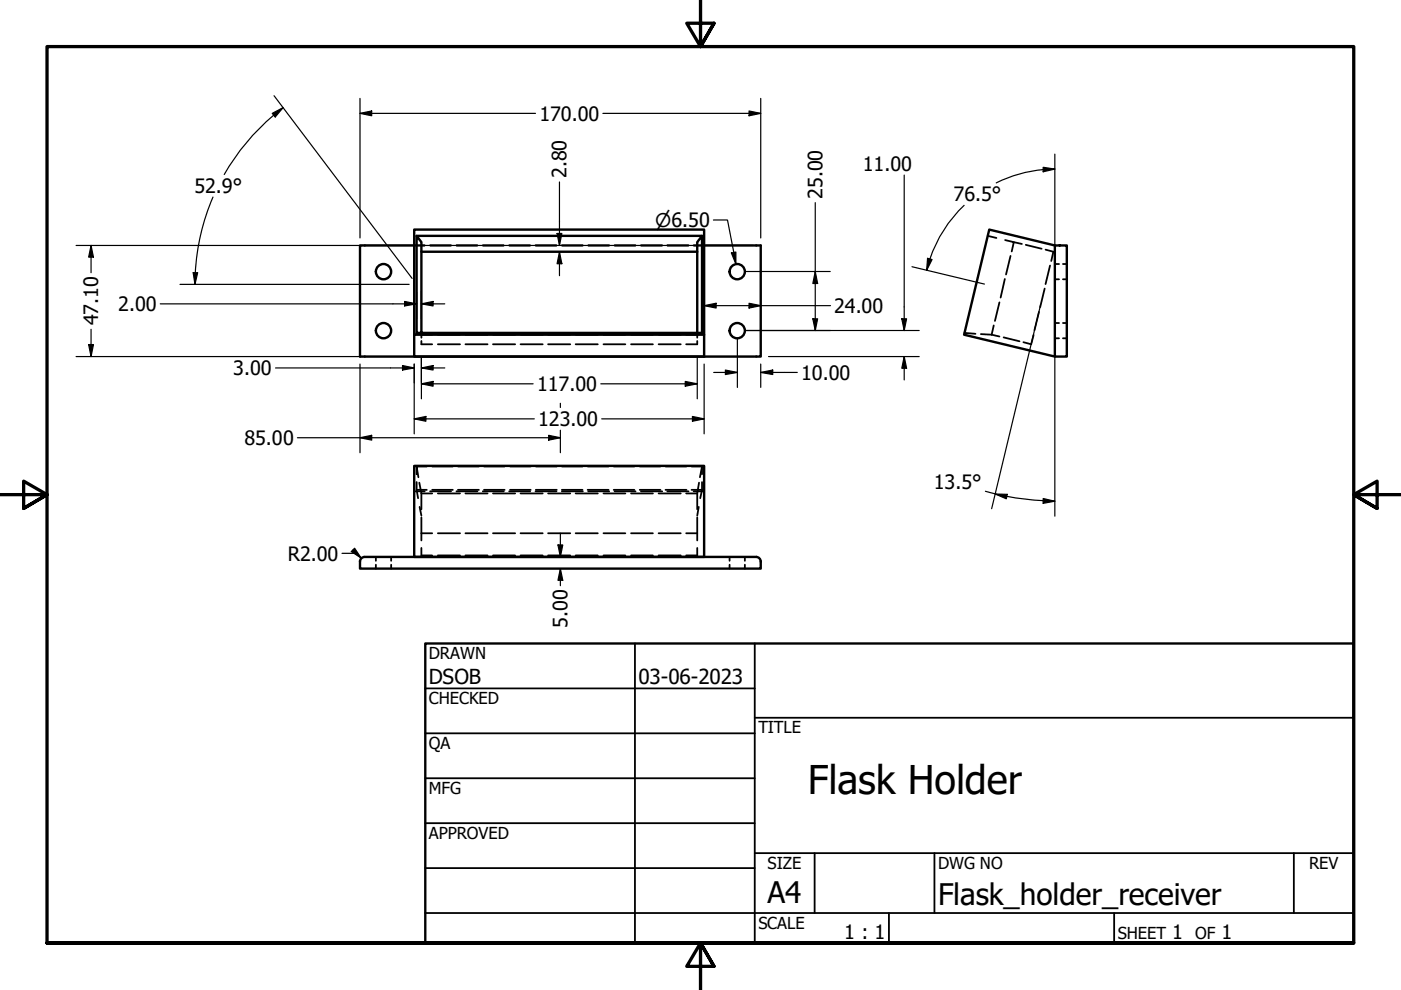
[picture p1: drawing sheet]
<svg xmlns="http://www.w3.org/2000/svg" width="297mm" height="210mm" viewBox="0 0 297 210" stroke-linecap="round" stroke-linejoin="round" font-family="sans-serif">
<!-- layer: Hidden (ANSI) -->
<g fill="none" stroke="#000" stroke-width=".38">
<path d="M87.8 52h2.2M91.2 52h4.4M96.8 52h4.4M102.4 52h4.4M107.9 52h4.5M113.5 52h4.5M119.1 52h4.5M124.7 52h4.5M130.3 52h4.4M135.9 52h4.5M141.5 52h4.5M147.1 52h2.2"/>
<path d="M209.4 50l1.9 .5M213 59.2l-.8 3.9M213.1 50.9l1.8 .4-.4 2M214.2 54.3l-.9 3.9M214.9 51.3l1.8 .4M217.5 51.9l3.4 .8M221.7 52.9l1.6 .5-.4 1.9M222.6 56.3l-.9 3.9M223.6 56h.9M223.6 59.2h.9M225.4 56h.8M225.4 59.2h.8"/>
<path d="M88.3 70.6l.3 .1M89 70.8l.3 .2v-.2M89.3 70.6v.1M89.3 72.3v.7h2.3M91.6 71h-2.3v.6M92.8 71h4.7M92.8 73h4.7M98.7 71h4.7M98.7 73h4.7M104.5 71h4.7M104.5 73h4.7M110.4 71h4.7"/>
<path d="M110.4 73h4.7M116.2 71h4.7M116.2 73h4.7M122 71h4.7M122 73h4.7M128 71h4.6M128 73h4.6M133.8 71h4.6M133.8 73h4.6M139.6 71h4.7M139.6 73h4.7M147.8 70.6v.1"/>
<path d="M147.8 70.8v.8M147.8 72.3v.7h-2.3M148.1 70.8l-.3 .2h-2.3M148.8 70.6l-.3 .1M204.5 70.6l2.3 .2M208 70.8l2.2 .2M210.2 71l1.7 .3M210.7 69l-.5 2M211.9 64.1l-1 3.9M212.8 71.5l3.4 .9M219.1 71l-.5 2-1.6-.4M220.3 66.1l-1 3.9"/>
<path d="M221.5 61.2l-1 3.9M223.6 68.5h.9M223.6 71.7h.9M225.4 68.5h.8M225.4 71.7h.8M88.3 98.9h2.2M91.6 98.9h4.4M97.1 98.9h4.4M102.6 98.9h4.4M108.1 98.9h4.4M113.6 98.9h4.4M119.1 98.9h4.4"/>
<path d="M124.6 98.9h4.4M130.1 98.9h4.4M135.6 98.9h4.4M141.1 98.9h4.4M146.6 98.9h2.2M148.8 98.9v1.7M148.8 98.9l-.4 2.3M79.7 118.1v.8M79.7 119.7v.9M82.9 118.1v.8M82.9 119.7v.9M87.8 104.2h2.2"/>
<path d="M88.3 102.2v1.7l.3 1.7M88.3 100.6v-1.7l.4 2.3M88.3 103.9h2.2M88.9 102.3l.4 2.3M89 107.5l.3 1.8M89.3 104.6v3.4M89.3 109.7v4.9M89.3 116.2v1.6h2.3M89.3 104.6h2.3M89.3 113.1h2.3M91.2 104.2h4.4M91.6 103.9h4.4"/>
<path d="M92.8 104.6h4.7M92.8 113.1h4.7M92.8 117.8h4.7M96.8 104.2h4.4M97.1 103.9h4.4M98.7 104.6h4.7M98.7 113.1h4.7M98.7 117.8h4.7M102.4 104.2h4.4M102.6 103.9h4.4M104.5 104.6h4.7M104.5 113.1h4.7"/>
<path d="M104.5 117.8h4.7M107.9 104.2h4.5M108.1 103.9h4.4M110.4 104.6h4.7M110.4 113.1h4.7M110.4 117.8h4.7M113.5 104.2h4.5M113.6 103.9h4.4M116.2 104.6h4.7M116.2 113.1h4.7M116.2 117.8h4.7M119.1 103.9h4.4"/>
<path d="M119.1 104.2h4.5M122 104.6h4.7M122 113.1h4.7M122 117.8h4.7M124.6 103.9h4.4M124.7 104.2h4.5M128 104.6h4.6M128 113.1h4.6M128 117.8h4.6M130.1 103.9h4.4M130.3 104.2h4.4M133.8 104.6h4.6"/>
<path d="M133.8 113.1h4.6M133.8 117.8h4.6M135.6 103.9h4.4M135.9 104.2h4.5M139.6 104.6h4.7M139.6 113.1h4.7M139.6 117.8h4.7M141.1 103.9h4.4M141.5 104.2h4.5M145.5 104.6h2.3M145.5 113.1h2.3M146.6 103.9h2.2"/>
<path d="M147.1 104.2h2.2M147.8 104.6v3.4M147.8 109.7v4.9M147.8 116.2v1.6h-2.3M148.1 107.5l-.3 1.8M148.2 102.3l-.4 2.3M148.8 102.2v1.7M148.8 103.9l-.3 1.7M154.7 118.1v.8M154.7 119.7v.9M157.9 118.1v.8M157.9 119.7v.9"/>
</g>
<!-- layer: Visible (ANSI) -->
<g fill="none" stroke="#000" stroke-width=".51">
<path d="M87.8 52h-11.5v23.6h85v-23.6h-12M87.8 48.7h61.5v22.3h-61.5zM88.3 50h60.5M89.3 53.4h58.5M223.6 52h2.6v23.6h-2.6zM223.6 52l-13.9-3.3-5.3 22.3 19.2 4.6M87.8 71v4.6h61.5v-4.6M89.3 70.6v-19.3l-1-1.3v20.6h60.5v-20.6l-1 1.3v19.3M87.8 98.8h61.5v19.3h-61.5zM160.3 118.1a.98 .98 0 0 1 1 1v1.5h-85v-1.6a.99 .99 0 0 1 1-.9h83"/>
<circle cx="81.3" cy="57.6" r="1.62"/>
<circle cx="156.3" cy="57.6" r="1.62"/>
<circle cx="81.3" cy="70.1" r="1.62"/>
<circle cx="156.3" cy="70.1" r="1.62"/>
</g>
<!-- layer: Border (ANSI) -->
<path d="M148.5 -.1v10l-2.9-5h5.8l-2.9 5 2.9-5M0 104.9h10l-5-2.9v5.8l5-2.9-5 2.9M297 104.9h-10l5-2.9v5.8l-5-2.9 5 2.9M10 199.9v-190h277v190h-277h277M151.4 204.9l-2.9-5 2.9 5h-5.8l2.9-5v10" fill="none" stroke="#000" stroke-width=".7"/>
<!-- layer: Title (ANSI) -->
<g fill="none" stroke="#000" stroke-width=".38">
<path d="M134.6 136.4v63.5M160 136.4v63.5M90.2 146h69.8M90.2 155.5h69.8M160 152.2h127M90.2 165h69.8M90.2 174.5h69.8M90.2 193.6h196.8M90.2 184.1h69.8M160 180.9h127M172.7 180.9v12.7M188.5 193.6v6.3"/>
<path d="M198.1 180.9v12.7M236.2 193.6v6.3M274.3 180.9v12.7"/>
</g>
<path d="M90.2 136.4h196.8v63.5h-196.8z" fill="none" stroke="#000" stroke-width=".51"/>
<!-- layer: Dimension (ANSI) -->
<g fill="none" stroke="#000" stroke-width=".25">
<path d="M57.7 24l2.3-1.2-1.6 2zM58.1 20.3l29.3 38.7M60 22.8a47.3 47.3 0 0 0-12.5 14.2M76.3 24l2.5-.5v1zM76.3 24h37.2M76.3 20.9v29.6M118.6 38.6v13.4M127.8 24h33.5M158.8 23.5l2.5 .5-2.5 .5zM161.3 20.9v29.6M191.7 37.1v33M221.2 35.5l2.4 .3-2.4 .6z"/>
<path d="M223.6 35.8a28 28 0 0 0-12.4 3M223.6 32.7v29.3M16.1 52h143.6M19.3 52l.5 2.5h-1zM19.3 52v5.8M41 57.8h.9l-.6 2.5zM45.2 41.8a47 47 0 0 0-3.9 18.5M118.1 49.5h1l-.5 2.5zM118.6 53.4l.5 2.5h-1zM118.6 53.4v5.1M151.3 46.6h2.9l1.8 9.4M155.1 53.6l.9-.2v2.6z"/>
<path d="M157.9 57.6h18.1M172.8 57.6l.6 2.5h-1.1zM172.8 43v27.1M193.4 56.6l15.3 3.6M196.7 54.8l.9 .2-1.1 2.3zM204.4 43.5a28 28 0 0 0-7.9 13.8M16.1 75.6h143.6M18.8 73.1h1l-.5 2.5zM19.3 69.8v5.8M34 64.4h54.3M38.2 60.3h48.5M58.4 78h29.4"/>
<path d="M76.3 77.2v18.8M85.3 77.5l2.5 .5-2.5 .5zM85.8 63.9l2.5 .5-2.5 .5zM87.8 77.2v14.8M88.3 61.9v5.7M89.3 78l2.5-.5v1zM89.3 64.4l2.5-.5v1zM89.3 61.9v5.7M89.3 75.8v8.8M89.3 78h5M89.3 64.4h5M147.8 75.8v8.8"/>
<path d="M149.3 64.8l2.5-.5v1zM149.3 77.2v14.8M149.3 64.8h26.8M151.3 79h5M153.8 78.5l2.5 .5-2.5 .4zM156.3 71.7v10.4M157.9 70.1h37M158.8 64.3l2.5 .5-2.5 .5zM161.3 79l2.5-.5v.9zM161.3 77.2v4.9M161.3 79h7.7M162.9 75.6h32"/>
<path d="M172.3 67.6h1.1l-.6 2.5zM191.2 67.6h1l-.5 2.5zM191.7 75.6l.5 2.5h-1zM191.7 75.6v5M220.6 64.7l-10.4 43.2M223.6 65.4v44M63.1 92.8h55.7M76.3 92.8l2.5-.5v1zM87.8 88.8l2.5-.5v1zM87.8 88.8h25.5M89.3 81.4l2.5-.5v1zM89.3 81.4h23.7"/>
<path d="M116.3 92.3l2.5 .5-2.5 .5zM118.8 85.5v.9M118.8 91.2v4.8M127.4 81.4h20.4M127.6 88.8h21.7M145.3 80.9l2.5 .5-2.5 .5zM146.8 88.3l2.5 .5-2.5 .5zM72.5 117.3h3.1l-.7-.7 1.7 1.7M75.2 116.2l1.4 2.1-2.1-1.4zM118.3 115.5h1l-.5 2.6zM118.8 113.1v5M208.9 104.2l2.1 .5"/>
<path d="M211 104.7l2.6 .1-.2 1zM211 104.7l2.5 .6M213.5 105.2l4.2 .7 3.5 .2M221.2 105.7l2.4 .6-2.4 .4zM221.2 106.2l2.4 .1M118.8 120.6l.5 2.4h-1zM118.8 120.6v3.6"/>
</g>
<g fill="#000">
<path d="M57.7 24l2.3-1.2-1.6 2z" fill-rule="evenodd"/>
<path d="M76.3 24l2.5-.5v1z" fill-rule="evenodd"/>
<path d="M158.8 23.5l2.5 .5-2.5 .5z" fill-rule="evenodd"/>
<path d="M221.2 35.5l2.4 .3-2.4 .6z" fill-rule="evenodd"/>
<path d="M19.3 52l.5 2.5h-1z" fill-rule="evenodd"/>
<path d="M41 57.8h.9l-.6 2.5z" fill-rule="evenodd"/>
<path d="M118.1 49.5h1l-.5 2.5z" fill-rule="evenodd"/>
<path d="M118.6 53.4l.5 2.5h-1z" fill-rule="evenodd"/>
<path d="M155.1 53.6l.9-.2v2.6z" fill-rule="evenodd"/>
<path d="M196.7 54.8l.9 .2-1.1 2.3z" fill-rule="evenodd"/>
<path d="M18.8 73.1h1l-.5 2.5z" fill-rule="evenodd"/>
<path d="M85.3 77.5l2.5 .5-2.5 .5z" fill-rule="evenodd"/>
<path d="M85.8 63.9l2.5 .5-2.5 .5z" fill-rule="evenodd"/>
<path d="M89.3 78l2.5-.5v1z" fill-rule="evenodd"/>
<path d="M89.3 64.4l2.5-.5v1z" fill-rule="evenodd"/>
<path d="M149.3 64.8l2.5-.5v1z" fill-rule="evenodd"/>
<path d="M153.8 78.5l2.5 .5-2.5 .4z" fill-rule="evenodd"/>
<path d="M158.8 64.3l2.5 .5-2.5 .5z" fill-rule="evenodd"/>
<path d="M161.3 79l2.5-.5v.9z" fill-rule="evenodd"/>
<path d="M172.3 67.6h1.1l-.6 2.5z" fill-rule="evenodd"/>
<path d="M172.8 57.6l.6 2.5h-1.1z" fill-rule="evenodd"/>
<path d="M191.2 67.6h1l-.5 2.5z" fill-rule="evenodd"/>
<path d="M191.7 75.6l.5 2.5h-1z" fill-rule="evenodd"/>
<path d="M76.3 92.8l2.5-.5v1z" fill-rule="evenodd"/>
<path d="M87.8 88.8l2.5-.5v1z" fill-rule="evenodd"/>
<path d="M89.3 81.4l2.5-.5v1z" fill-rule="evenodd"/>
<path d="M116.3 92.3l2.5 .5-2.5 .5z" fill-rule="evenodd"/>
<path d="M145.3 80.9l2.5 .5-2.5 .5z" fill-rule="evenodd"/>
<path d="M146.8 88.3l2.5 .5-2.5 .5z" fill-rule="evenodd"/>
<path d="M75.2 116.2l1.4 2.1-2.1-1.4z" fill-rule="evenodd"/>
<path d="M118.3 115.5h1l-.5 2.6z" fill-rule="evenodd"/>
<path d="M211 104.7l2.6 .1-.2 1z" fill-rule="evenodd"/>
<path d="M221.2 105.7l2.4 .6-2.4 .4z" fill-rule="evenodd"/>
<path d="M118.8 120.6l.5 2.4h-1z" fill-rule="evenodd"/>
</g>
<text font-size="8.4" x="171.3" y="168.4">Flask Holder</text>
<g font-size="6.3">
<text x="162.8" y="191.4">A4</text>
<text x="198.9" y="191.9">Flask_holder_receiver</text>
</g>
<g font-size="4.4">
<text x="90.9" y="145.1">DSOB</text>
<text x="135.4" y="145.1">03-06-2023</text>
</g>
<g font-size="4.2">
<text x="114.4" y="25.6">170.00</text>
<text x="41.2" y="40.9">52.9°</text>
<text x="120.1" y="37.8" transform="rotate(-90 120.1 37.8)">2.80</text>
<text x="182.9" y="36.2">11.00</text>
<text x="174.4" y="42.2" transform="rotate(-90 174.4 42.2)">25.00</text>
<text x="202.2" y="42.6">76.5°</text>
<text x="25.1" y="65.9">2.00</text>
<text x="20.8" y="69" transform="rotate(-90 20.8 69)">47.10</text>
<text x="176.8" y="66.3">24.00</text>
<text x="49.5" y="79.5">3.00</text>
<text x="113.9" y="82.9">117.00</text>
<text x="169.9" y="80.5">10.00</text>
<text x="51.8" y="94.3">85.00</text>
<text x="114.1" y="90.3">123.00</text>
<text x="198" y="103.7">13.5°</text>
<text x="61" y="118.8">R2.00</text>
<text x="120.3" y="133.1" transform="rotate(-90 120.3 133.1)">5.00</text>
<text x="179" y="199.2">1 : 1</text>
<text x="248.5" y="199.1">1</text>
<text x="259" y="199.1">1</text>
</g>
<text font-size="4" x="138.9" y="48.1">⌀6.50</text>
<g font-size="3.5">
<text x="90.9" y="139.7">DRAWN</text>
<text x="90.9" y="149.3">CHECKED</text>
<text x="160.8" y="155.5">TITLE</text>
<text x="90.9" y="158.8">QA</text>
<text x="90.9" y="168.3">MFG</text>
<text x="90.9" y="177.8">APPROVED</text>
<text x="162.8" y="184.2">SIZE</text>
<text x="198.9" y="184.2">DWG NO</text>
<text x="277.6" y="184.2">REV</text>
<text x="160.8" y="196.9">SCALE</text>
<text x="237" y="199.1">SHEET</text>
<text x="253.4" y="199.1">OF</text>
</g>
</svg>
